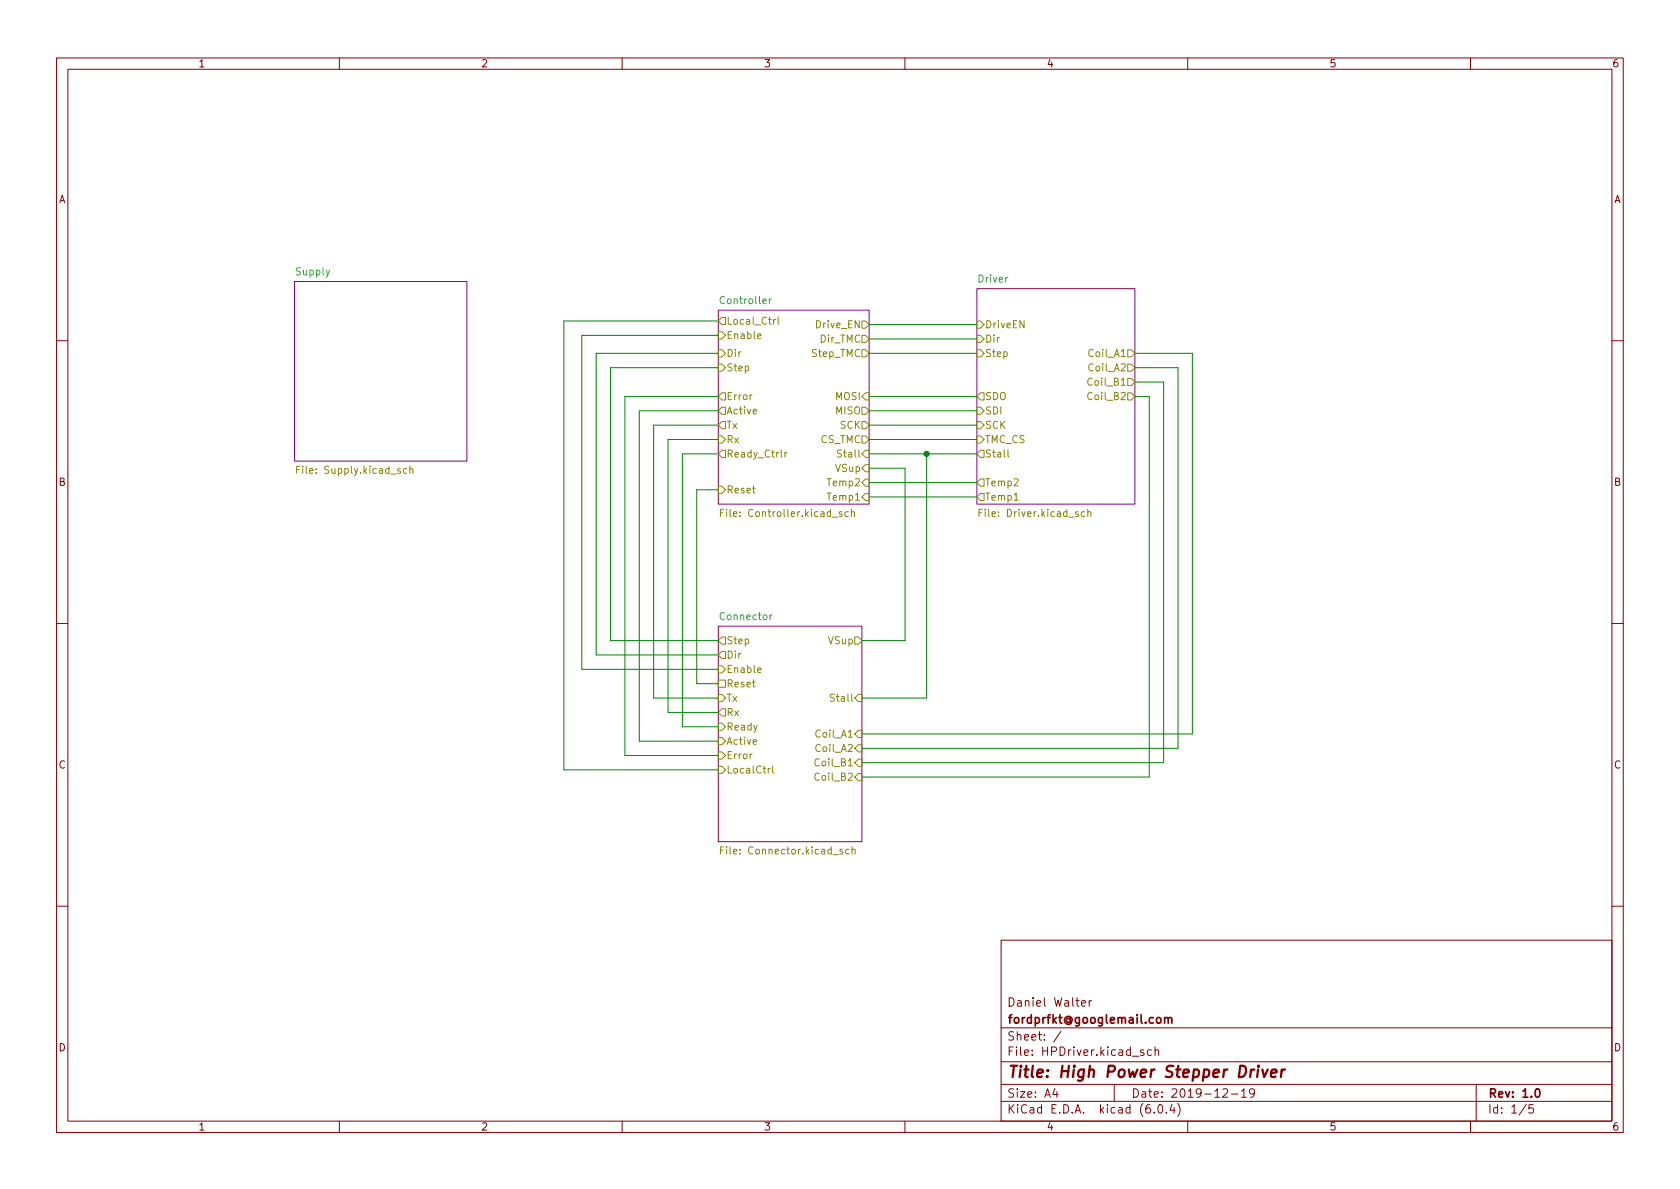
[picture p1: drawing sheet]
<svg xmlns="http://www.w3.org/2000/svg" width="297mm" height="210mm" viewBox="0 0 297 210" stroke-linecap="round" stroke-linejoin="round" font-family="sans-serif">
<g fill="none" stroke="#840000" stroke-width=".18">
<path d="M10 10.2h277v190.1h-277zM12 12.2h273v186.1h-273zM60 10.2v2M110 10.2v2M160 10.2v2M210 10.2v2M260 10.2v2M10 60.2h2M285 60.2h2M10 110.2h2M285 110.2h2M10 160.2h2"/>
<path d="M177 166.3h108v32h-108zM191.2 177.4l.7-.1v-.3l-.5-.1-.2 .2 .1 .8h.6M192.6 176.9v1M193 176.9l-.3 .1-.1 .2M285 160.2h2M60 198.3v2M110 198.3v2M160 198.3v2M177 194.8h108M177 191.8h108M177 187.8h108M177 181.8h108"/>
<path d="M186.5 192.5l-.4 1h1M186.9 193v1M187.6 182.4l-1.3 1.9M197 191.8v3M202.2 185.7l-.3-.1-.3 .2 .1 .3 .5 .1v.4h-.6M203.6 185.7l-.5-.1-.2 .3v.4l.1 .3h.6M204.1 196.7v.1M204.2 185.8l.2-.2 .4 .1 .1 .9M204.2 185.1v1.5M204.9 195.4l.2-.1a.81 .81 0 0 1 .6 .7 .81 .81 0 0 1-.3 .8h-.2a.81 .81 0 0 1-.6-.6 .81 .81 0 0 1 .3-.8zM206.2 196.7v.1M207.2 195.3l-.3 1h.9"/>
<path d="M207.6 195.8v1M208.2 195.1a1.72 1.72 0 0 1 0 2.3M210 198.3v2M216.2 192.7l.6-.2 .2 .2 .1 .3-1 1h1M217.7 193.5h1.2M219.5 193l.4-.5v1.5M219.5 194h.9M221.8 193.2l-.3 .3-.4-.1-.2-.2 .2-.6 .4-.1 .2 .2a.99 .99 0 0 1-.3 1.3h-.3M260 198.3v2M261 191.8v6.5M269.9 195.3l-1.3 1.9M271.1 195.3h-.7l-.1 .7 .2-.1 .5 .1 .2 .2-.1 .5-.2 .1-.6-.1"/>
</g>
<path d="M205.9 179.9v1M205.9 180.1l.2-.2 .4 .1 .1 .9M206.6 180.1l.2-.2 .3 .1 .1 .9M271.6 192.6l.2-.1a.82 .82 0 0 1 .6 .7 .82 .82 0 0 1-.3 .8h-.2a.81 .81 0 0 1-.6-.6 .81 .81 0 0 1 .3-.8z" fill="none" stroke="#840000" stroke-width=".3"/>
<path d="M222.4 189.1l-.1 1.4M222.5 188.5l-.1 .1 .1 .1 .1-.1-.1-.1v.2M223.2 189.1l.3 1.4 .7-1.4M224.7 189.8l1-.2v-.4l-.2-.1-.6 .1-.2 1 .2 .3 .6-.1M226.6 189.1l-.1 1.4M227.2 189.1l-.4 .1-.2 .3" fill="none" stroke="#840000" stroke-width=".4"/>
<g fill="#fff" stroke="#fff" stroke-width=".18">
<path d="M52.1 49.8h30.4v31.7h-30.4z"/>
<path d="M127 110.7h25.4v38.1h-25.4z"/>
<path d="M172.7 51h28v38.1h-28z"/>
<path d="M127 54.9h26.7v34.2h-26.7z"/>
</g>
<path d="M52.1 49.8h30.4v31.7h-30.4zM127 54.9h26.7v34.2h-26.7zM172.7 51h28v38.1h-28zM127 110.7h25.4v38.1h-25.4z" fill="none" stroke="#840084" stroke-width=".18"/>
<g fill="none" stroke="#848400" stroke-width=".18">
<path d="M127 58.7h.6l.7 .6-.7 .6h-.6zM127.6 56.1h.7v1.3h-.7l-.6-.6zM134 59.5l.6-.2-.1-.2-.4-.1-.1 .2v.6h.5M137.2 56.5l-.4 .2M137.6 56.1v1.1l.2 .1M152.4 56.8h.6l.7 .6-.7 .6h-.6zM152.4 59.3h.6l.7 .6-.7 .7h-.6zM172.7 59.3h.7l.6 .6-.6 .7h-.7zM172.7 56.8h.7l.6 .6-.6 .6h-.7zM127 77.1h.6l.7 .6-.7 .7h-.6zM127 64.4h.6l.7 .6-.7 .7h-.6zM127 61.8h.6l.7 .7-.7 .6h-.6z"/>
<path d="M127.6 74.5h.7v1.3h-.7l-.6-.6zM127.6 79.6h.7v1.3h-.7l-.6-.6zM127.6 72h.7v1.3h-.7l-.6-.7zM127.6 69.5h.7v1.2h-.7l-.6-.6zM133 69.8l-.4 .3M133.2 72.8l.6-.1-.1-.3h-.4l-.1 .1v.7h.5M138.8 80v.8M139.2 80l-.4 .2M152.4 72h.6l.7 .6-.7 .7h-.6zM152.4 74.5h.6l.7 .7-.7 .6h-.6zM152.4 77.1h.6l.7 .6-.7 .7h-.6zM152.4 61.8h.6l.7 .7-.7 .6h-.6z"/>
<path d="M153 79.6h.7v1.3h-.7l-.6-.6zM153 69.5h.7v1.2h-.7l-.6-.6zM172.7 61.8h.7l.6 .7-.6 .6h-.7zM172.7 72h.7l.6 .6-.6 .7h-.7zM172.7 74.5h.7l.6 .7-.6 .6h-.7zM172.7 77.1h.7l.6 .6-.6 .7h-.7zM173.4 69.5h.6v1.2h-.6l-.7-.6zM173.4 79.6h.6v1.3h-.6l-.7-.6zM178.2 79.6v1.1l.2 .1M199.4 61.8h.6l.7 .7-.7 .6h-.6zM199.4 64.4h.6l.7 .6-.7 .7h-.6zM199.4 66.9h.6l.7 .7-.7 .6h-.6z"/>
<path d="M199.4 69.5h.6l.7 .6-.7 .6h-.6zM52.5 83h.4M53.1 82.4h-.6v1.3M71.9 82.9h-.3l-.3 .2 .1 .5h.5M72.5 83l.2-.1h.3v.8M72.5 82.4v1.3M127 86h.6l.7 .6-.7 .6h-.6zM127.4 90.7h.4M128 90.1h-.6v1.2M148.9 90.5h-.4l-.1 .2v.1l.5 .2v.3h-.5M150 90.5h-.4l-.2 .2 .1 .6h.5M150.5 90.6l.2-.1h.3l.1 .8"/>
<path d="M150.5 90.1v1.2M153 87.2h.7v1.3h-.7l-.6-.6zM153 84.7h.7v1.3h-.7l-.6-.7zM153 82.2h.7v1.2h-.7l-.6-.6zM173.1 90.7h.4M173.4 84.7h.6v1.3h-.6l-.7-.7zM173.4 87.2h.6v1.3h-.6l-.7-.6zM173.7 90.1h-.6v1.2M179.3 88.5h.7M191.8 90.5h-.4l-.2 .2 .1 .6h.5M192.3 90.6l.2-.1h.3l.1 .8M192.3 90.1v1.2"/>
<path d="M127 117.7h.6l.7 .7-.7 .6h-.6zM127.6 112.6h.7v1.3h-.7l-.6-.6zM127.6 115.2h.7v1.3h-.7l-.6-.7zM134 118.5l.6-.1-.1-.3h-.4l-.1 .2v.6h.5M151.1 112.6h.7l.6 .7-.6 .6h-.7zM127 127.9h.6l.7 .6-.7 .7h-.6zM127 122.8h.6l.7 .6-.7 .7h-.6zM127 120.3h1.3v1.2h-1.3zM127 133h.6l.7 .6-.7 .6h-.6zM127 130.4h.6l.7 .7-.7 .6h-.6zM127 135.5h.6l.7 .6-.7 .7h-.6zM127.6 125.3h.7v1.3h-.7l-.6-.6z"/>
<path d="M133 133.3l-.4 .3M133.2 131.2l.6-.1-.1-.3h-.4l-.1 .2v.6h.5M136.2 135.9l-.4 .2M136.6 135.4v1.1l.2 .2M151.8 122.8h.6v1.3h-.6l-.7-.7zM151.8 129.2h.6v1.2h-.6l-.7-.6zM151.8 131.7h.6v1.3h-.6l-.7-.7zM151.8 134.2h.6v1.3h-.6l-.7-.6zM151.8 136.8h.6v1.2h-.6l-.7-.6zM127.4 150.4h.4M128 149.7h-.6v1.3M150.1 150.2h-.3l-.3 .2 .1 .6h.5"/>
<path d="M150.7 150.3l.1-.1h.3l.1 .8M150.7 149.7v1.3"/>
</g>
<path d="M136 52.9v.8M136.4 52.9l-.4 .2M136.5 108.7l-.3 .3" fill="none" stroke="#008484" stroke-width=".18"/>
<g fill="none" stroke="#008400" stroke-width=".18">
<path d="M127 59.3h-24.1v59.1h24.1M127 56.8h-27.3v79.3h27.3M153.7 57.4h19M153.7 59.9h19M127 62.5h-21.6v53.3h21.6M127 65h-19.1v48.3h19.1M127 70.1h-16.5v63.5h16.5M127 77.7h-8.9v48.3h8.9M127 72.6h-14v58.5h14M127 75.2h-11.4v48.2h11.4M153.7 72.6h19M153.7 75.2h19"/>
<path d="M153.7 77.7h19M153.7 62.5h19M153.7 70.1h19M200.7 62.5h10.1v67.3h-58.4M200.7 70.1h2.5v67.3h-50.8M200.7 65h7.6v67.3h-55.9M200.7 67.6h5v67.3h-53.3M127 86.6h-3.8v34.3h3.8M127 80.3h-6.4v48.2h6.4M153.7 82.8h6.3v30.5h-7.6M153.7 80.3h19M153.7 87.9h19"/>
<path d="M153.7 85.3h19M163.8 80.3v43.1h-11.4"/>
</g>
<circle cx="163.8" cy="80.3" r=".46" fill="#008400" stroke="#008400" stroke-width=".18"/>
<text font-size="2.8" fill="#840000" x="178" y="190.6">Title: High Power Stepper Driver</text>
<g font-size="2.1" fill="#840000">
<text x="178" y="178">Daniel Walter</text>
<text x="178" y="184">Sheet: /</text>
<text x="178" y="181">fordprfkt@googlemail.com</text>
<text x="178" y="186.7">File: HPDriver.kicad_sch</text>
<text x="178" y="196.9">KiCad E.D.A. kicad (6.0.4)</text>
<text x="178" y="194.1">Size: A4</text>
<text x="200" y="194.1">Date: 2019-12-19</text>
<text x="263" y="194.1">Rev: 1.0</text>
<text x="263" y="196.9">Id: 1/5</text>
</g>
<g font-size="1.8" fill="#840000">
<text x="35" y="11.9">1</text>
<text x="85" y="11.9">2</text>
<text x="135" y="11.9">3</text>
<text x="185" y="11.9">4</text>
<text x="235" y="11.9">5</text>
<text x="285" y="11.9">6</text>
<text x="10.3" y="35.9">A</text>
<text x="285.3" y="35.9">A</text>
<text x="10.3" y="85.9">B</text>
<text x="285.3" y="85.9">B</text>
<text x="10.3" y="135.9">C</text>
<text x="285.3" y="135.9">C</text>
<text x="10.3" y="185.9">D</text>
<text x="285.3" y="185.9">D</text>
<text x="35" y="199.9">1</text>
<text x="85" y="199.9">2</text>
<text x="135" y="199.9">3</text>
<text x="185" y="199.9">4</text>
<text x="235" y="199.9">5</text>
<text x="285" y="199.9">6</text>
</g>
<g font-size="1.8" fill="#008484">
<text x="52.3" y="48.7">Supply</text>
<text x="127.6" y="53.8">Controller</text>
<text x="173" y="49.9">Driver</text>
<text x="127.4" y="109.6">Connector</text>
</g>
<g font-size="1.8" fill="#848400">
<text x="128.4" y="59.9">Enable</text>
<text x="128.4" y="57.4">Local_Ctrl</text>
<text x="144.4" y="58">Drive_EN</text>
<text x="174.1" y="58">DriveEN</text>
<text x="128.4" y="65.7">Step</text>
<text x="128.4" y="63.1">Dir</text>
<text x="143.7" y="63.1">Step_TMC</text>
<text x="145" y="60.6">Dir_TMC</text>
<text x="174.1" y="60.6">Dir</text>
<text x="174.1" y="63.1">Step</text>
<text x="192.7" y="63.1">Coil_A1</text>
<text x="192.7" y="65.7">Coil_A2</text>
<text x="128.4" y="70.7">Error</text>
<text x="147.8" y="70.7">MOSI</text>
<text x="174.1" y="70.7">SDO</text>
<text x="192.7" y="68.2">Coil_B1</text>
<text x="192.7" y="70.7">Coil_B2</text>
<text x="128.4" y="75.8">Tx</text>
<text x="128.4" y="73.3">Active</text>
<text x="147.8" y="73.3">MISO</text>
<text x="148.6" y="75.8">SCK</text>
<text x="174.1" y="73.3">SDI</text>
<text x="174.1" y="75.8">SCK</text>
<text x="53.2" y="83.8">File: Supply.kicad_sch</text>
<text x="128.4" y="78.4">Rx</text>
<text x="128.4" y="80.9">Ready_Ctrlr</text>
<text x="145" y="78.4">CS_TMC</text>
<text x="147.8" y="83.4">VSup</text>
<text x="148.6" y="80.9">Stall</text>
<text x="174.1" y="78.4">TMC_CS</text>
<text x="174.1" y="80.9">Stall</text>
<text x="128.4" y="87.2">Reset</text>
<text x="146.6" y="88.5">Temp1</text>
<text x="146.6" y="86">Temp2</text>
<text x="174.1" y="86">Temp2</text>
<text x="174.1" y="88.5">Temp1</text>
<text x="128.4" y="91.4">File: Controller.kicad_sch</text>
<text x="173.8" y="91.4">File: Driver.kicad_sch</text>
<text x="128.4" y="113.9">Step</text>
<text x="146.5" y="113.9">VSup</text>
<text x="128.4" y="116.5">Dir</text>
<text x="128.4" y="119">Enable</text>
<text x="128.4" y="124.1">Tx</text>
<text x="128.4" y="121.5">Reset</text>
<text x="147.3" y="124.1">Stall</text>
<text x="128.4" y="129.2">Ready</text>
<text x="128.4" y="126.6">Rx</text>
<text x="128.4" y="131.7">Active</text>
<text x="144.4" y="130.4">Coil_A1</text>
<text x="128.4" y="134.2">Error</text>
<text x="128.4" y="136.8">LocalCtrl</text>
<text x="144.4" y="133">Coil_A2</text>
<text x="144.4" y="135.5">Coil_B1</text>
<text x="144.4" y="138">Coil_B2</text>
<text x="128.3" y="151.1">File: Connector.kicad_sch</text>
</g>
</svg>
